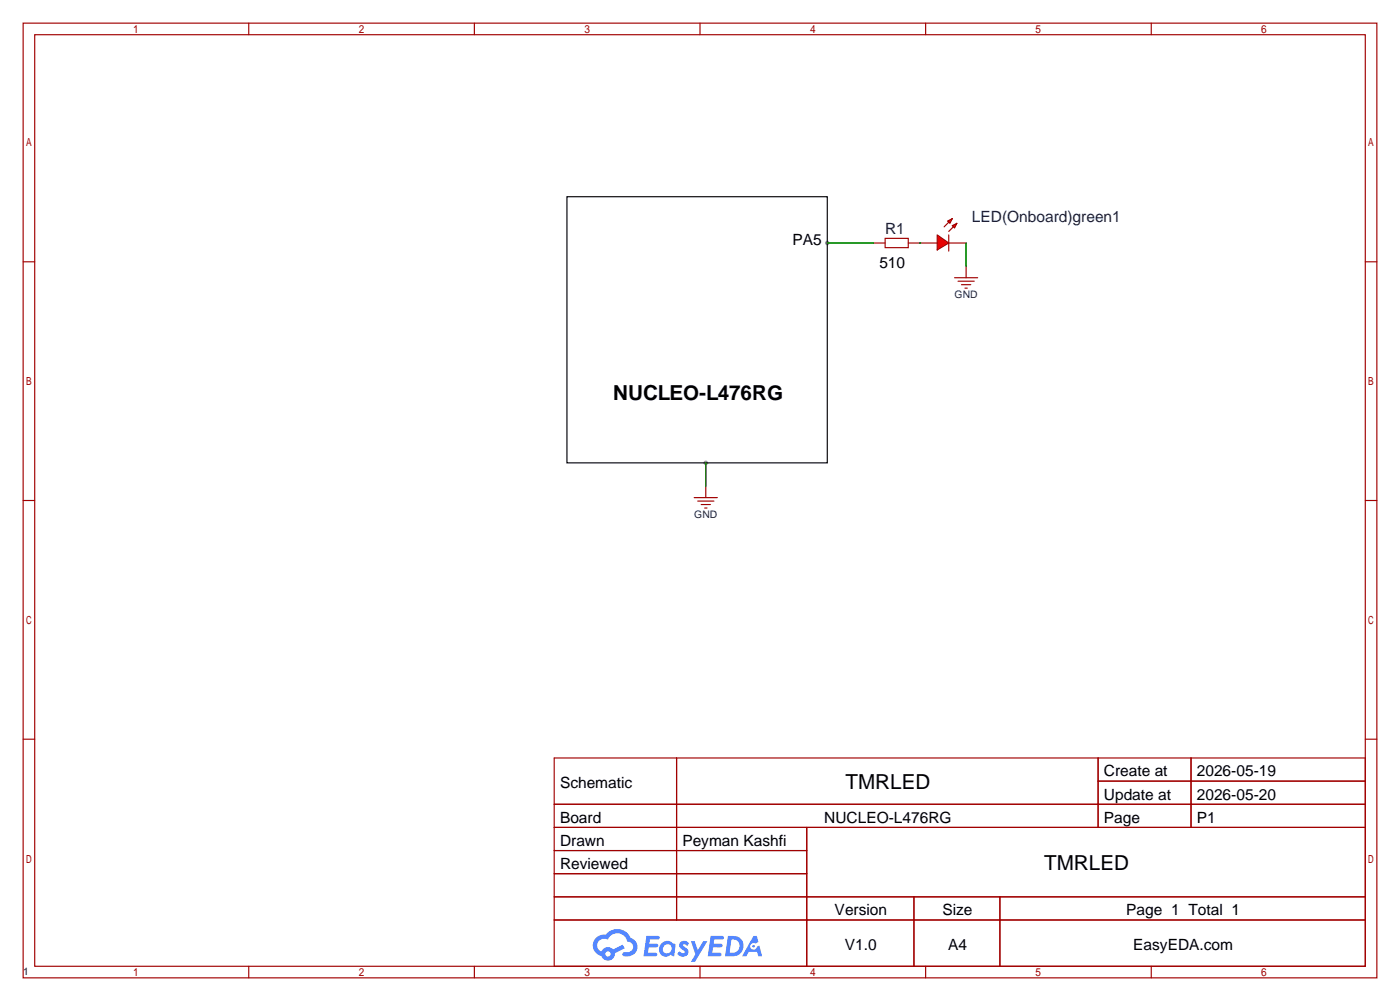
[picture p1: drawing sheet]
<svg xmlns="http://www.w3.org/2000/svg" width="307mm" height="220mm" viewBox="0 0 307 220" stroke-linecap="round" stroke-linejoin="round" font-family="sans-serif">
<g fill="#999">
<circle cx="181.6" cy="53.3" r=".51"/>
<circle cx="154.9" cy="101.6" r=".51"/>
</g>
<g fill="none" stroke="#a10000" stroke-width=".25">
<path d="M5.1 5.1h297.2v209.5h-297.2zM7.6 7.6h292.1v204.5h-292.1zM54.6 5.1v2.5M104.1 5.1v2.5M153.7 5.1v2.5M203.2 5.1v2.5M252.7 5.1v2.5M5.1 57.5h2.5M299.7 57.5h2.6M5.1 109.9h2.5M299.7 109.9h2.6M5.1 162.2h2.5"/>
<path d="M121.7 166.4h178v45.7h-178zM121.7 176.5h178M148.5 166.4v35.5M241.1 166.4v15.2M241.1 171.4h58.6M261.5 166.4v15.2M299.7 162.2h2.6M121.7 181.6h178M121.7 186.7h55.4M121.7 196.8h178M121.7 191.8h55.4M177.1 181.6v30.5"/>
<path d="M200.6 196.8v15.3M219.5 196.8v15.3M54.6 212.1v2.5M104.1 212.1v2.5M121.7 201.9h178M153.7 212.1v2.5M203.2 212.1v2.5M252.7 212.1v2.5"/>
</g>
<g fill="#5487ff">
<path d="M149.4 206.8a1.3 1.3 0 0 1 1.8 .3l-.4 .6a.54 .54 0 0 0-.9-.3l.2 .3a1.28 1.28 0 0 1 .7 2 1.53 1.53 0 0 1-2.1-.3l.5-.6 .8 .4a.31 .31 0 0 0 .3-.2 .31 .31 0 0 0-.3-.4 1.12 1.12 0 0 1-.6-1.8z"/>
<path d="M151.7 206.6h.8l.7 2 1.2-2h.9l-2.7 4.5h-.9l1-1.6z"/>
<path d="M141.9 205.4h2.3a.46 .46 0 0 1 .5 .1 .46 .46 0 0 1 .1 .5l-.4 .2h-1.7l-.2 .9h1.7a.4 .4 0 0 1 .3 .5 .4 .4 0 0 1-.4 .3h-1.7l-.1 1.2h1.3a.46 .46 0 0 1 .5 .1 .46 .46 0 0 1 .1 .5l-.3 .2h-2.6z"/>
<path d="M156 205.4h2.3a.47 .47 0 0 1 .5 .1 .47 .47 0 0 1 .1 .5l-.4 .2h-1.7l-.1 .9h1.6a.4 .4 0 0 1 .3 .5 .4 .4 0 0 1-.4 .3h-1.7l-.1 1.2h1.3a.46 .46 0 0 1 .5 .1 .46 .46 0 0 1 .2 .5l-.4 .2h-2.6z"/>
<path d="M165.4 205.4h.7l.4 1.4-.6 .3a.75 .75 0 0 0-1.2 .3 .75 .75 0 0 0 .5 1.1 .75 .75 0 0 0 1-.7l.5-.3 .6 2.4h-.8l-.3-1h-1.8l-.6 1h-.9z"/>
<path d="M159.8 205.4l-.6 4.5h1.4a2.27 2.27 0 0 0 2.6-2.3 2.27 2.27 0 0 0-2.7-2.2zM160.6 206.2a1.5 1.5 0 0 1 1.8 1.5 1.5 1.5 0 0 1-2 1.4h-.2z"/>
<path d="M145.2 207.1a1.6 1.6 0 0 0-.3 2.2 1.6 1.6 0 0 0 2.3 .2l.8 .4 .3-2.5-.2-.2-.4-.1a1.58 1.58 0 0 0-2.5 0zM145.8 207.6a.98 .98 0 0 1 1.6 .4 .98 .98 0 0 1-1 1.3 .94 .94 0 0 1-.9-.7 .94 .94 0 0 1 .3-1z"/>
<path d="M130.9 205.8a2.37 2.37 0 0 0 1.1 4 1.54 1.54 0 0 0 1.8 1 1.54 1.54 0 0 0 1.2-1.6l2.2-1.1-.5-.7-2.1 1a1.57 1.57 0 0 0-2.6 .5 1.5 1.5 0 0 1-.7-2.1 1.5 1.5 0 0 1 2.2-.5 2.23 2.23 0 0 1 2.2-1.5 2.23 2.23 0 0 1 2 1.9 1.16 1.16 0 0 1 1.3 1.1 1.16 1.16 0 0 1-1.1 1.2h-.7a.47 .47 0 0 0-.6 .4 .47 .47 0 0 0 .5 .5 2.17 2.17 0 0 0 2.5-.9 2.17 2.17 0 0 0-.4-2.7l-.8-.4a3.2 3.2 0 0 0-5.4-.8l-1.1 .1zM132.9 209.4a.6 .6 0 0 1 1.2 0 .6 .6 0 0 1-1.2 0z"/>
<circle cx="165.4" cy="207.7" r=".28"/>
</g>
<path d="M124.5 43.2h57.1v58.4h-57.1z" fill="none" stroke="#000" stroke-width=".25"/>
<path d="M191.8 53.3h2.5M194.3 52.3h5.1v2.1h-5.1zM199.4 53.3h6.3M208.3 53.3h3.8M208.3 51.6v3.5M152.4 109.2h5.1M153.2 110h3.5M153.9 110.7h2.1M154.7 111.5h.5M154.9 106.7v2.5" fill="none" stroke="#a10000" stroke-width=".25"/>
<path d="M181.6 53.3h10.2M154.9 101.6v5.1" fill="none" stroke="#008700" stroke-width=".25"/>
<g fill="#f00" stroke="#a10000" stroke-width=".25">
<path d="M205.7 51.6l2.6 1.7-2.6 1.6z"/>
<path d="M208 48.5l1-.5-.5 1z"/>
<path d="M209 49.5l1.1-.5-.6 1z"/>
</g>
<path d="M208.3 48.8l-1 1M209.3 49.8l-1 1M212.1 58.4v2.6M209.5 61h5.1M210.3 61.7h3.6M211.1 62.5h2M211.8 63.2h.5" fill="none" stroke="#a10000" stroke-width=".25"/>
<path d="M201.9 53.3h.1M212.1 53.3v5.1" fill="none" stroke="#008700" stroke-width=".25"/>
<g font-size="4.5">
<text x="134.6" y="87.8">NUCLEO-L476RG</text>
<text x="185.6" y="173.3">TMRLED</text>
<text x="229.2" y="191">TMRLED</text>
</g>
<g font-size="3.4">
<text x="174" y="53.8">PA5</text>
<text x="193" y="58.9">510</text>
<text x="122.9" y="173">Schematic</text>
<text x="242.3" y="170.4">Create at</text>
<text x="262.7" y="170.4">2026-05-19</text>
<text x="242.3" y="175.5">Update at</text>
<text x="262.7" y="175.5">2026-05-20</text>
<text x="122.9" y="180.6">Board</text>
<text x="122.9" y="185.7">Drawn</text>
<text x="149.8" y="185.7">Peyman Kashfi</text>
<text x="180.9" y="180.6">NUCLEO-L476RG</text>
<text x="242.3" y="180.6">Page</text>
<text x="262.7" y="180.6">P1</text>
<text x="122.9" y="190.8">Reviewed</text>
<text x="183.2" y="200.9">Version</text>
<text x="206.9" y="200.9">Size</text>
<text x="247.3" y="200.9">Page 1 Total 1</text>
<text x="185.5" y="208.5">V1.0</text>
<text x="208.1" y="208.5">A4</text>
<text x="248.8" y="208.5">EasyEDA.com</text>
</g>
<g font-size="3.4" fill="#000080">
<text x="194.3" y="51.3">R1</text>
<text x="213.4" y="48.7">LED(Onboard)green1</text>
</g>
<g font-size="2.3" fill="#000080">
<text x="209.6" y="65.5">GND</text>
<text x="152.4" y="113.8">GND</text>
<text x="5.1" y="214.1">1</text>
</g>
</svg>
